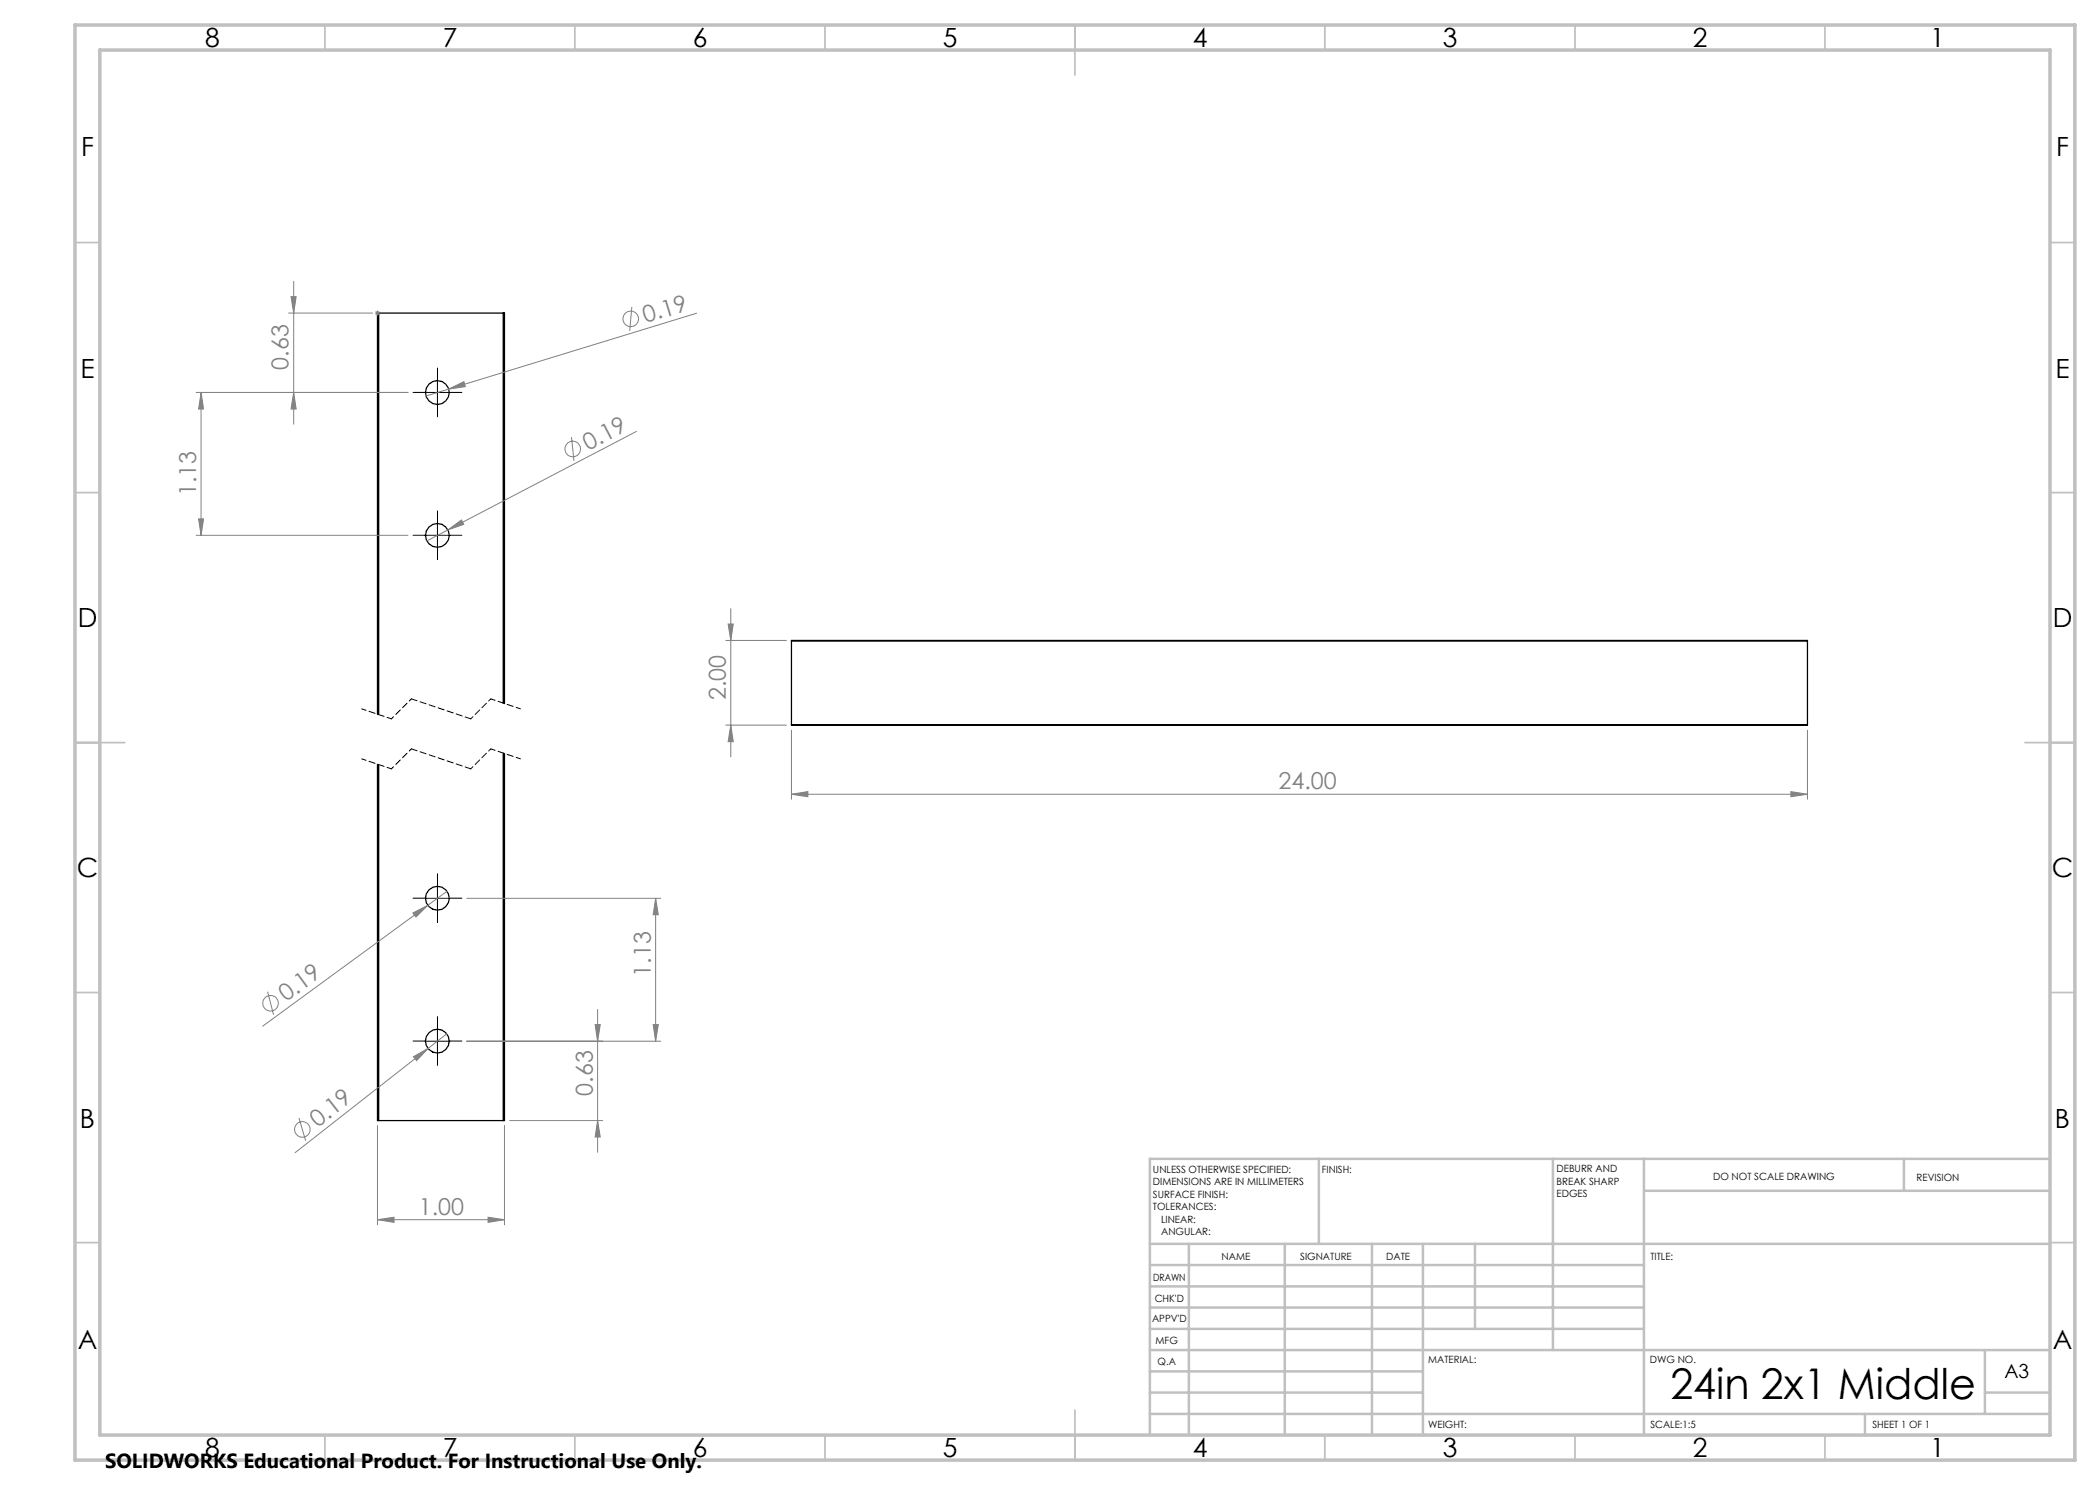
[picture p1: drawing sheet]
<svg xmlns="http://www.w3.org/2000/svg" width="420mm" height="297mm" viewBox="0 0 420 297" stroke-linecap="round" stroke-linejoin="round" font-family="sans-serif">
<g fill="none" stroke="#000" stroke-width=".25">
<path d="M75.7 62.6h-.2v80.3M75.7 62.6v80.3M75.7 62.6h24.9M100.6 62.6h.3v78.1M100.6 62.6v78M158.3 128.2v-.1h203.2v.1M158.3 128.2h203.2M158.3 128.2v16.8M361.5 128.2v16.8M75.5 152.9v71.2h.2M75.7 153v71.1M100.6 150.6v73.5"/>
<path d="M100.9 150.7v73.4h-.3M158.3 145h203.2M75.7 224.1h24.9"/>
<circle cx="87.5" cy="78.5" r="2.39"/>
<circle cx="87.5" cy="107.1" r="2.39"/>
<circle cx="87.5" cy="179.6" r="2.38"/>
<circle cx="87.5" cy="208.2" r="2.38"/>
</g>
<g fill="none" stroke="#808080" stroke-width=".2">
<path d="M58.2 59.3h1l-.5 3.3zM58.7 56.3v28.5M39.2 78.5h42.4M40.2 78.5l.5 3.3h-1zM40.2 78.5v28.6M57.7 62.6h16.8M58.7 78.5l.5 3.3h-1zM75 62.6h1M75.1 62.3l.7 .7M75.5 62.1v1M75.8 62.3l-.7 .7M89.7 77.8l3.1-1.5 .3 1z"/>
<path d="M89.7 77.8l-4.5 1.4M126.4 61.4l-.5 4.8M139.3 62.6l-49.6 15.2M114.3 87.4l.5 4.8M127.3 86.3l-41.9 21.9M39.2 107.1h42.4M39.7 103.8h1l-.5 3.3zM89.6 106l2.7-2 .4 .9zM145.2 128.1h12.1M145.6 124.8h1l-.4 3.3zM146.2 121.7v29.7M145.2 145h12.1"/>
<path d="M146.2 145l.4 3.3h-1zM158.3 158.9l3.3-.6v1zM158.3 146v13.8M158.3 158.9h203.2M358.2 158.3l3.3 .6-3.3 .4zM361.5 146v13.8M89.4 178.3l-3.9 2.8M93.3 179.7h38.9M131.1 179.7l.6 3.2h-1.1zM131.1 179.7v28.5M53.5 198.3l1.2 4.6M82.6 182.6l2.9-1.5-2.3 2.3z"/>
<path d="M85.5 181.1l-33 24.1M82.7 211.3l2.9-1.6-2.3 2.4zM89.4 206.8l-30.4 23.7M93.3 208.2h38.9M119 204.9h1.1l-.6 3.3zM119.5 201.9v28.6M130.6 204.9h1.1l-.6 3.3zM59.8 223.6l1.3 4.6M75.5 225.1v19.9M100.9 225.1v19.9M101.9 224.1h18.6M119.5 224.1l.6 3.3h-1.1z"/>
<path d="M75.5 243.9l3.3-.5v1.1zM75.5 243.9h25.4M97.6 243.4l3.3 .5-3.3 .6z"/>
<circle cx="126.2" cy="63.8" r="1.55"/>
<circle cx="114.5" cy="89.8" r="1.55"/>
<circle cx="54.1" cy="200.7" r="1.56"/>
<circle cx="60.5" cy="225.9" r="1.55"/>
</g>
<g fill="none" stroke="#000" stroke-width=".2" stroke-dasharray="15.2 1.3 1.3 1.3">
<path d="M85 78.5h-2.4M87.5 76v-2.4M90 78.5h2.4M87.5 81v2.4M85 107.1h-2.4M87.5 104.6v-2.4M87.5 109.6v2.3M90 107.1h2.4M85 179.6h-2.4M87.5 177.1v-2.3M90 179.6h2.4M87.5 182.1v2.4"/>
<path d="M85 208.2h-2.4M87.5 205.7v-2.4M87.5 210.7v2.4M90 208.2h2.4"/>
</g>
<path d="M85 78.5h5M87.5 76v5M85 107.1h5M87.5 104.6v5M85 179.7h5M87.5 177.2v5M85 208.2h5M87.5 205.7v5" fill="none" stroke="#000" stroke-width=".2"/>
<path d="M78.3 153.8l-6-2M78.3 143.8l-6-2M104.1 151.8l-5.9-2M104.1 141.8l-5.9-2" fill="none" stroke="#000" stroke-width=".2" stroke-dasharray="1.3 .6" stroke-dashoffset=".4"/>
<path d="M82.3 139.8l-4 4M98.2 139.8l-4 4M82.3 149.8l-4 4M98.2 149.8l-4 4" fill="none" stroke="#000" stroke-width=".2" stroke-dasharray="1.3 .6" stroke-dashoffset=".7"/>
<path d="M94.2 153.8l-11.9-4M94.2 143.8l-11.9-4" fill="none" stroke="#000" stroke-width=".2" stroke-dasharray="1.3 .6" stroke-dashoffset=".1"/>
<g fill="none" stroke="#c0c0c0" stroke-width=".35">
<path d="M65 5v5M115 5v5M165 5v5M215 5v10M265 5v5M315 5v5M365 5v5M15 48.5h5M410 48.5h5M15 98.5h5M410 98.5h5M15 148.5h10"/>
<path d="M405 148.5h10M15 198.5h5M410 198.5h5M15 248.5h5M410 248.5h5M65 287v5M115 287v5M165 287v5M215 282v10M265 287v5M315 287v5M365 287v5"/>
</g>
<g fill="none" stroke="#c0c0c0" stroke-width=".5">
<path d="M263.8 231.8v17M310.6 231.8v38.2M328.8 231.8v55.2M328.8 238.2h81.2M380.8 231.8v6.4M410 231.8h-180v55.2M230 248.8h180M230 257.3h98.8M230 253h98.8M237.8 248.8v38.2M257 248.8v38.2M274.4 248.8v38.2"/>
<path d="M284.6 248.8v38.2M295 248.8v17M230 265.8h98.8M230 261.5h98.8M230 278.5h54.6M230 274.3h54.6M230 270h180M397 278.5h13M397 270v12.8M230 282.8h180M373 282.8v4.2"/>
</g>
<path d="M15 5h400v287h-400zM20 10h390v277h-390z" fill="none" stroke="#c0c0c0" stroke-width=".7"/>
<g fill="#808080">
<path d="M89.7 77.8l3.1-1.5 .3 1z"/>
<path d="M89.6 106l2.7-2 .4 .9z"/>
<path d="M82.6 182.6l2.9-1.5-2.3 2.3z"/>
<path d="M82.7 211.3l2.9-1.6-2.3 2.4z"/>
<path d="M97.6 243.4l3.3 .5-3.3 .6zM75.5 243.9l3.3-.5v1.1z"/>
<path d="M158.3 158.9l3.3-.6v1zM358.2 158.3l3.3 .6-3.3 .4z"/>
<path d="M58.7 78.5l.5 3.3h-1zM58.2 59.3h1l-.5 3.3zM39.7 103.8h1l-.5 3.3zM40.2 78.5l.5 3.3h-1zM146.2 145l.4 3.3h-1zM145.6 124.8h1l-.4 3.3z"/>
<path d="M119 204.9h1.1l-.6 3.3zM119.5 224.1l.6 3.3h-1.1zM131.1 179.7l.6 3.2h-1.1zM130.6 204.9h1.1l-.6 3.3z"/>
</g>
<text font-size="8.5" x="334.1" y="279.7">24in 2x1 Middle</text>
<g font-size="5.3">
<text x="41" y="9.5">8</text>
<text x="88.5" y="9.5">7</text>
<text x="138.5" y="9.5">6</text>
<text x="188.5" y="9.5">5</text>
<text x="238.5" y="9.5">4</text>
<text x="288.5" y="9.5">3</text>
<text x="338.5" y="9.5">2</text>
<text x="386" y="9.5">1</text>
<text x="16.2" y="31.2">F</text>
<text x="411.2" y="31.2">F</text>
<text x="16.1" y="75.5">E</text>
<text x="411.1" y="75.5">E</text>
<text x="15.5" y="125.5">D</text>
<text x="410.5" y="125.5">D</text>
<text x="15.4" y="175.5">C</text>
<text x="410.4" y="175.5">C</text>
<text x="16" y="225.5">B</text>
<text x="411" y="225.5">B</text>
<text x="15.5" y="269.7">A</text>
<text x="410.5" y="269.7">A</text>
<text x="41" y="291.5">8</text>
<text x="88.5" y="291.5">7</text>
<text x="138.5" y="291.5">6</text>
<text x="188.5" y="291.5">5</text>
<text x="238.5" y="291.5">4</text>
<text x="288.5" y="291.5">3</text>
<text x="338.5" y="291.5">2</text>
<text x="386" y="291.5">1</text>
</g>
<g font-size="4.7" fill="#808080">
<text x="129.1" y="64.6" transform="rotate(-17 129.1 64.6)">0.19</text>
<text x="57.7" y="74" transform="rotate(-90 57.7 74)">0.63</text>
<text x="117.6" y="90.1" transform="rotate(-28 117.6 90.1)">0.19</text>
<text x="39.2" y="99.2" transform="rotate(-90 39.2 99.2)">1.13</text>
<text x="145.2" y="140" transform="rotate(-90 145.2 140)">2.00</text>
<text x="255.7" y="157.8">24.00</text>
<text x="130.1" y="195.3" transform="rotate(-90 130.1 195.3)">1.13</text>
<text x="57.2" y="200.5" transform="rotate(-36 57.2 200.5)">0.19</text>
<text x="118.5" y="219.2" transform="rotate(-90 118.5 219.2)">0.63</text>
<text x="63.6" y="225.6" transform="rotate(-38 63.6 225.6)">0.19</text>
<text x="83.8" y="242.9">1.00</text>
</g>
<text font-size="4.1" x="21" y="293.7">SOLIDWORKS Educational Product. For Instructional Use Only.</text>
<text font-size="3.9" x="400.9" y="275.5">A3</text>
<g font-size="2">
<text x="230.6" y="234.6">UNLESS OTHERWISE SPECIFIED:</text>
<text x="230.6" y="237.1">DIMENSIONS ARE IN MILLIMETERS</text>
<text x="230.6" y="239.6">SURFACE FINISH:</text>
<text x="264.4" y="234.6">FINISH:</text>
<text x="311.3" y="234.5">DEBURR AND</text>
<text x="311.3" y="237">BREAK SHARP</text>
<text x="311.3" y="239.5">EDGES</text>
<text x="342.6" y="236">DO NOT SCALE DRAWING</text>
<text x="383.3" y="236.2">REVISION</text>
<text x="230.6" y="242.1">TOLERANCES:</text>
<text x="232.2" y="244.6">LINEAR:</text>
<text x="232.2" y="247.1">ANGULAR:</text>
<text x="244.3" y="252">NAME</text>
<text x="260" y="251.9">SIGNATURE</text>
<text x="277.2" y="251.9">DATE</text>
<text x="330.1" y="251.9">TITLE:</text>
<text x="230.6" y="256.1">DRAWN</text>
<text x="230.9" y="260.3">CHK'D</text>
<text x="230.4" y="264.4">APPV'D</text>
<text x="231.1" y="268.8">MFG</text>
<text x="231.5" y="273">Q.A</text>
<text x="285.6" y="272.5">MATERIAL:</text>
<text x="330" y="272.5">DWG NO.</text>
<text x="285.6" y="285.5">WEIGHT:</text>
<text x="330.1" y="285.6">SCALE:1:5</text>
<text x="374.5" y="285.6">SHEET 1 OF 1</text>
</g>
</svg>
